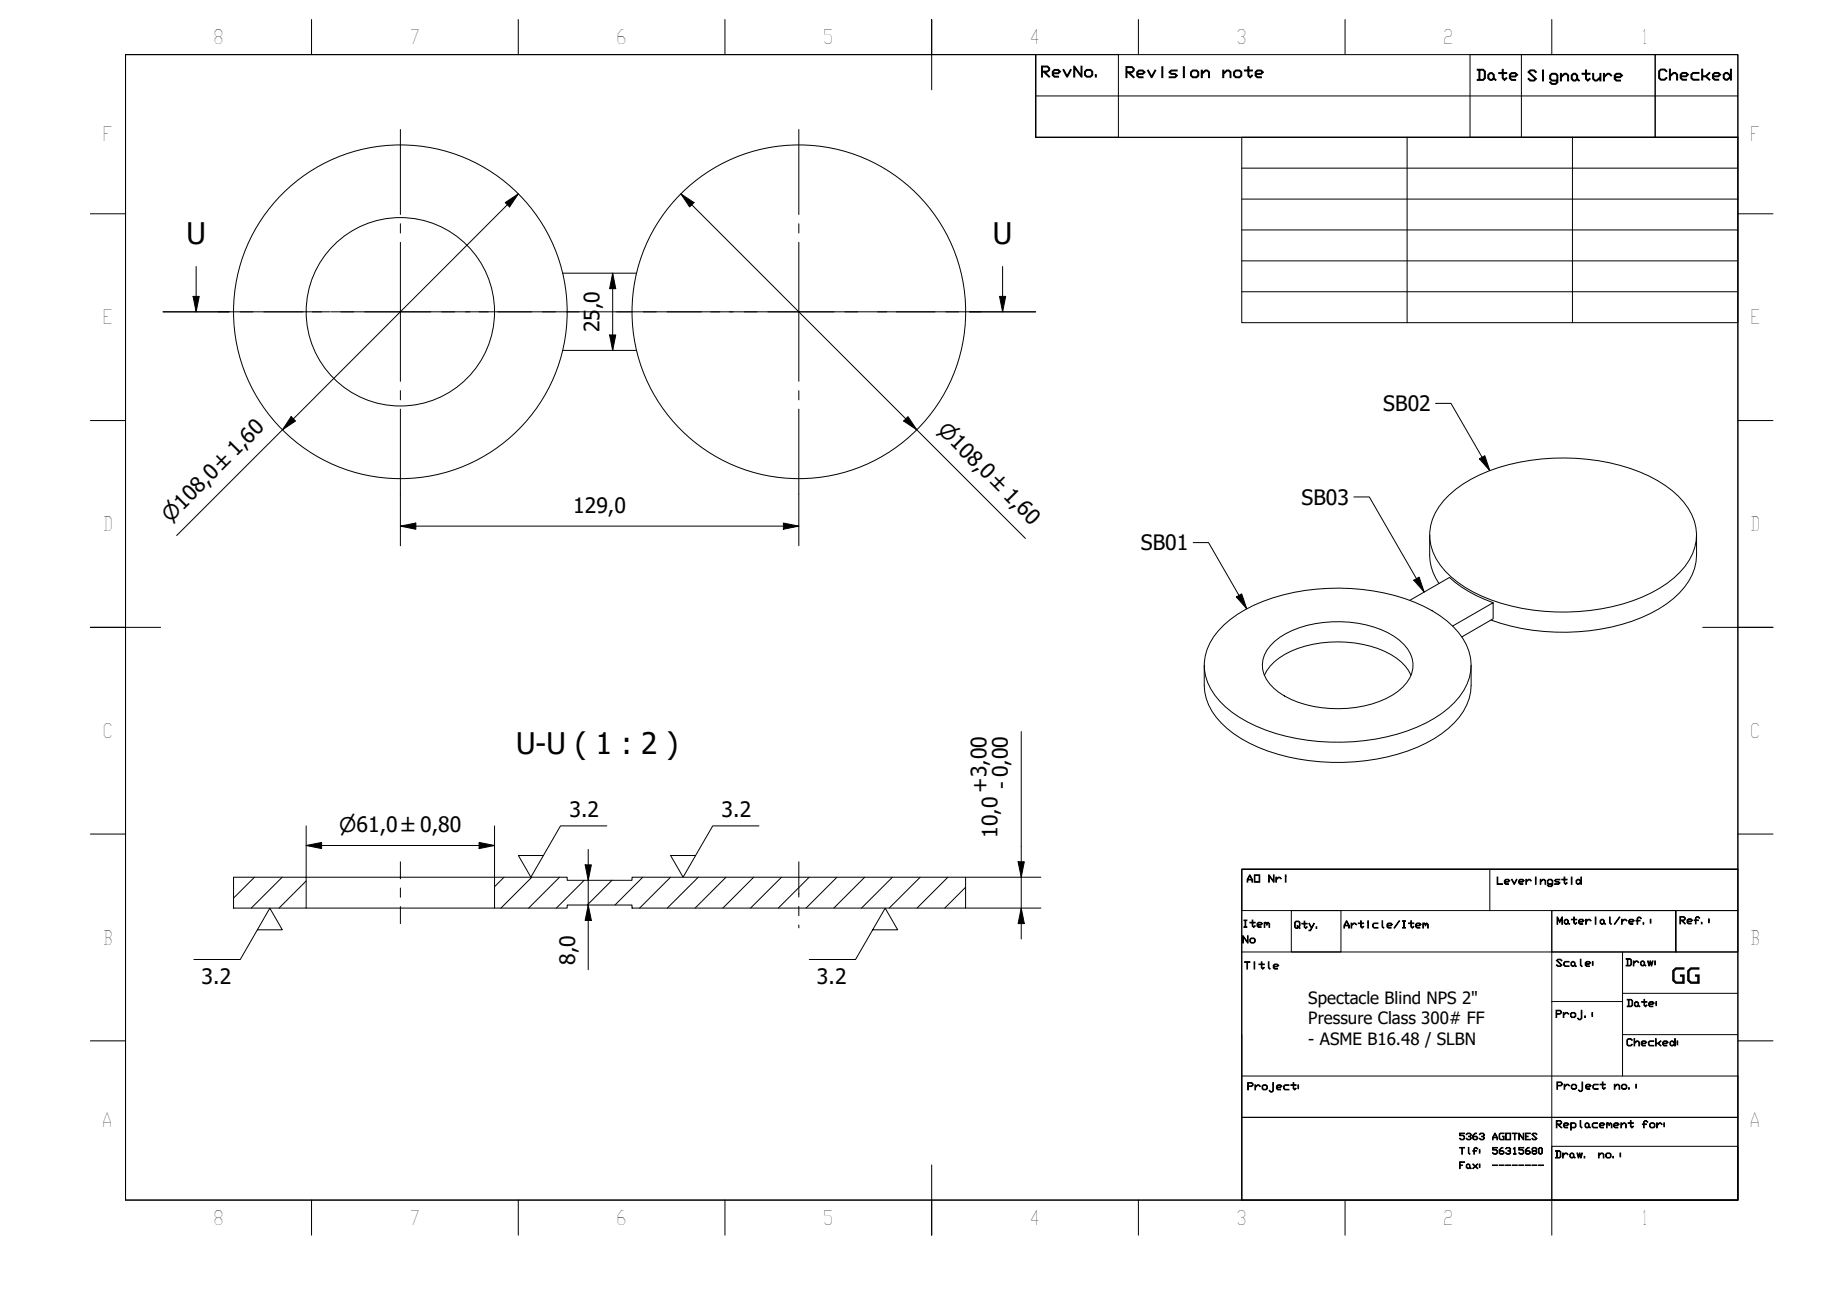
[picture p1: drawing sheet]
<svg xmlns="http://www.w3.org/2000/svg" width="297mm" height="210mm" viewBox="0 0 297 210" stroke-linecap="round" stroke-linejoin="round" font-family="sans-serif">
<!-- layer: Hatch (ISO) -->
<g fill="none" stroke="#000" stroke-width=".16">
<path d="M41.2 142l-3.4 3.3M45.7 142l-5 5M49.6 142.6l-4.4 4.4M81.6 142l-1.5 1.5M86.1 142l-5 5M90.6 142l-5 5M94.6 142.5l-4.5 4.5M99.1 142.5l-4 4M104 142l-4.5 4.5M108.5 142l-5 5M113 142l-5 5M117.5 142l-5 5"/>
<path d="M122 142l-5 5M126.5 142l-5 5M131 142l-5 5M135.5 142l-5 5M140 142l-5 5M144.5 142l-5 5M148.9 142l-5 5M153.4 142l-5 5M156.3 143.6l-3.4 3.4"/>
</g>
<!-- layer: Visible (ISO) -->
<g fill="none" stroke="#000" stroke-width=".16">
<path d="M91.1 56.7h11.9M91.1 44.2h11.9M228.2 97.2l6.4-3.7a20.6 20.6 0 0 0 7.1 4M231.4 86.6a12.7 12.7 0 0 0 .6 6l.9 1.8M234.6 80.1a23.9 23.9 0 0 1 13.1-5.6 33.2 33.2 0 0 1 20.6 3.3 11.6 11.6 0 0 1 6.2 7.6 8.8 8.8 0 0 1-3.5 8.1 26.9 26.9 0 0 1-15.4 5.5 32 32 0 0 1-18.5-4 11.8 11.8 0 0 1-5.5-6.7 8.4 8.4 0 0 1 3-8.2zM274.6 86.6v3.3a9.2 9.2 0 0 1-3.7 7 27 27 0 0 1-15.4 5.3 34.5 34.5 0 0 1-14.1-1.9M194.9 107.7a12.2 12.2 0 0 0 .7 6.4 14.9 14.9 0 0 0 8.1 6.8 34.6 34.6 0 0 0 27.1-.6 12.9 12.9 0 0 0 7-7.3l.3-2.1v-3.2M198.1 101.1a23.3 23.3 0 0 1 11.4-5.2 34.6 34.6 0 0 1 20.9 2.2 13.3 13.3 0 0 1 7.4 7.3 8.1 8.1 0 0 1-2.4 8.3 21.9 21.9 0 0 1-10.9 5.5 34.4 34.4 0 0 1-22.6-2.4 12.4 12.4 0 0 1-6.8-7.4 8.5 8.5 0 0 1 3-8.3zM204.7 109.3a8.6 8.6 0 0 1 5.4-4.4 19.4 19.4 0 0 1 15 1 7.6 7.6 0 0 1 3.3 3.4M205.7 104.5a13.5 13.5 0 0 1 8.6-3.8 18.2 18.2 0 0 1 11.3 2.3 5.7 5.7 0 0 1 3.1 5.2 6.3 6.3 0 0 1-3.3 4.3 19 19 0 0 1-17.5 .1 6.2 6.2 0 0 1-3.6-5 4.8 4.8 0 0 1 1.4-3.1zM235.1 101.3l6.6-3.8v2.6l-5.1 3M37.8 142h11.8v5h-11.8z"/>
<path d="M49.6 147h30.5M49.6 142h30.5M80.1 142h11.7v.5h10.5v-.5h54v5h-54v-.5h-10.5v.5h-11.7z"/>
<circle cx="64.8" cy="50.5" r="27"/>
<circle cx="64.8" cy="50.5" r="15.2"/>
<circle cx="129.3" cy="50.5" r="27"/>
</g>
<!-- layer: Section Line (ISO) -->
<g fill="none" stroke="#000" stroke-width=".16">
<path d="M26.4 50.5h10.7M31.3 48h.9l-.5 2.5zM31.7 43.1v7.4M38.9 50.5h2.1M42.7 50.5h10.7M55.2 50.5h2.1M59 50.5h10.7M71.5 50.5h2.1M75.3 50.5h10.8M87.8 50.5h2.1M91.7 50.5h10.7M104.1 50.5h2.1"/>
<path d="M108 50.5h10.7M120.4 50.5h2.2M124.3 50.5h10.7M136.8 50.5h2.1M140.6 50.5h10.7M153.1 50.5h2.1M156.9 50.5h10.8M161.8 48h1l-.5 2.5zM162.3 43.1v7.4"/>
</g>
<path d="M31.3 48h.9l-.5 2.5zM161.8 48h1l-.5 2.5z" fill="#000"/>
<!-- layer: BOXES -->
<g fill="none" stroke="#000" stroke-width=".16">
<path d="M167.7 8.8v6.7h113.6M167.7 15.5v6.7h113.6M167.7 8.8h13.3v13.4h-13.3zM238 8.8h29.9v13.4h-29.9zM246.3 8.8v13.4M267.9 8.8h13.4v13.4h-13.4zM201 140.7h80.3h-80.3v6.7h80.3v-6.7v53.5h-80.3zM201 154.1h80.3M209 147.4h8.1v6.7h-8.1zM241.2 140.7v6.7M251.2 147.4h20.1v6.7v-6.7h10v6.7h-30.1zM251.2 147.4v46.8v-8.7h30.1v8.7"/>
<path d="M262.6 154.1v8h-11.4M201 174.1h80.3v6.7h-80.3v13.4M201 167.4v13.4h80.3v13.4M262.6 162.1v12M262.6 160.8h18.7M262.6 167.4h18.7M201 194.2h80.3"/>
</g>
<!-- layer: BORDER -->
<g fill="none" stroke="#000" stroke-width=".16">
<path d="M20.3 8.8h261v185.4h-261zM50.4 3.2v5.6M83.9 3.2v5.6M117.3 3.2v5.6M150.8 3.1v11.4M184.3 3.2v5.6M217.7 3.2v5.6M251.2 3.2v5.6M14.6 34.6h5.7M281.3 34.6h5.7M14.6 68.1h5.7M281.3 68.1h5.7"/>
<path d="M14.6 101.5h11.4M275.6 101.5h11.4M14.6 135h5.7M281.3 135h5.7M14.6 168.4h5.7M281.3 168.4h5.7M50.4 194.2v5.7M83.9 194.2v5.7M117.3 194.2v5.7M150.8 188.5v11.4M184.3 194.2v5.7M217.7 194.2v5.7"/>
<path d="M251.2 194.2v5.7"/>
</g>
<!-- layer: 0 -->
<path d="M20.3 8.8h147.4v13.4h113.6v118.5h-80.3v53.5h-180.7zM201 22.2h80.3v30h-80.3zM201 27.2h80.3M201 32.2h80.3M201 37.2h80.3M227.8 22.2v30M254.5 22.2v30M201 42.2h80.3M201 47.2h80.3" fill="none" stroke="#000" stroke-width=".16"/>
<!-- layer: Center Mark (ISO) -->
<g fill="none" stroke="#000" stroke-width=".16">
<path d="M64.8 21v13.7M64.8 36.2v1.5M64.8 39.2v22.5M129.3 21v13.7M129.3 36.2v1.5M129.3 39.2v22.5M35.3 50.5h13.8M50.6 50.5h1.5M53.6 50.5h22.5M77.6 50.5h1.5M80.6 50.5h13.1M99.8 50.5h13.8"/>
<path d="M115.1 50.5h1.5M118.1 50.5h22.5M142.1 50.5h1.5M145.1 50.5h13.7M64.8 63.2v1.5M64.8 66.2v13.8M129.3 63.2v1.5M129.3 66.2v13.8"/>
</g>
<!-- layer: Dimension (ISO) -->
<g fill="none" stroke="#000" stroke-width=".16">
<path d="M81.8 32.8l2.1-1.4-1.4 2.1zM83.9 31.4l-55.3 55.3M110.2 31.4l2.1 1.4-.7 .7zM110.2 31.4l55.8 55.7M98.7 54.2h1l-.5 2.5zM99.2 44.2l.5 2.5h-1zM99.2 44.2v12.5M47.1 67.4l.7 .7-2.1 1.5zM64.8 80v8.3M129.3 80v8.3M147 67.4l1.4 2.2-2.1-1.5zM64.8 85.1l2.5-.5v1.1z"/>
<path d="M64.8 85.1h64.5M126.8 84.6l2.5 .5-2.5 .6zM165.3 118.4v33.6M49.6 136.8l2.5-.5v1zM49.6 136.8h30.5M49.6 133.7v8.3M77.6 136.3l2.5 .5-2.5 .5zM80.1 133.7v8.3M94.7 140h1l-.5 2.5zM95.2 137.5v19.4M164.8 139.5h1l-.5 2.5zM95.2 146.5l.5 2.5h-1z"/>
<path d="M156.3 142h12.2M156.3 147h12.2M165.3 147l.5 2.5h-1z"/>
</g>
<g fill="#000">
<path d="M81.8 32.8l2.1-1.4-1.4 2.1zM110.2 31.4l2.1 1.4-.7 .7zM98.7 54.2h1l-.5 2.5zM99.2 44.2l.5 2.5h-1zM47.1 67.4l.7 .7-2.1 1.5zM147 67.4l1.4 2.2-2.1-1.5zM64.8 85.1l2.5-.5v1.1zM126.8 84.6l2.5 .5-2.5 .6zM49.6 136.8l2.5-.5v1zM77.6 136.3l2.5 .5-2.5 .5zM94.7 140h1l-.5 2.5zM164.8 139.5h1l-.5 2.5z"/>
<path d="M95.2 146.5l.5 2.5h-1zM165.3 147l.5 2.5h-1z"/>
</g>
<!-- layer: Centerline (ISO) -->
<path d="M64.8 139.5v2.7M129.3 139.5v5.7M64.8 143.7v1.5M64.8 146.7v2.8M129.3 146.7v1.5M129.3 149.7v.5" fill="none" stroke="#000" stroke-width=".16"/>
<!-- layer: Symbol (ISO) -->
<path d="M232.4 65.3h2.5l6.3 10.9M239.5 74.3l.8-.6 .9 2.5zM193.1 87.8h2.5l6.2 10.7M200.1 96.6l.9-.5 .8 2.4zM219.1 80.4h2.6l8.8 15.4M228.9 93.9l.8-.5 .8 2.4zM98.2 133.7h-7.5l-4.8 8.3-2-3.5h4.1M122.9 133.7h-7.5l-4.8 8.3-2-3.5h4M41.7 150.5h4l-2-3.5-4.8 8.3h-7.5M141.3 150.5h4l-2-3.5-4.8 8.3h-7.5" fill="none" stroke="#000" stroke-width=".16"/>
<path d="M239.5 74.3l.8-.6 .9 2.5zM200.1 96.6l.9-.5 .8 2.4zM228.9 93.9l.8-.5 .8 2.4z" fill="#000"/>
<g font-size="4.8">
<text x="30.2" y="39.6">U</text>
<text x="160.7" y="39.6">U</text>
<text x="83.6" y="122">U-U ( 1 : 2 )</text>
</g>
<g font-size="3.4">
<text x="97" y="53.8" transform="rotate(-90 97 53.8)">25</text>
<text x="97" y="50" transform="rotate(-90 97 50)">,0</text>
<text x="223.9" y="66.5">SB02</text>
<text x="92.8" y="83">129,0</text>
<text x="210.7" y="81.7">SB03</text>
<text x="184.7" y="89.1">SB01</text>
<text x="159.8" y="128.3" transform="rotate(-90 159.8 128.3)">+3,00</text>
<text x="163.3" y="127.7" transform="rotate(-90 163.3 127.7)">- 0,00</text>
<text x="92.2" y="132.2">3.2</text>
<text x="116.8" y="132.2">3.2</text>
<text x="161.4" y="135.6" transform="rotate(-90 161.4 135.6)">10,0</text>
<text x="32.6" y="159.3">3.2</text>
<text x="93.1" y="156.2" transform="rotate(-90 93.1 156.2)">8,0</text>
<text x="132.2" y="159.3">3.2</text>
<text x="270.5" y="159.1">GG</text>
</g>
<g font-size="3.3">
<text x="151.6" y="69.8" transform="rotate(45 151.6 69.8)">⌀108,0 ±1,60</text>
<text x="27.6" y="84.6" transform="rotate(-45 27.6 84.6)">⌀108,0 ±1,60</text>
<text x="54.9" y="134.7">⌀61,0 ±0,80</text>
</g>
<g font-size="3.2">
<text x="34.5" y="7.1">8</text>
<text x="66.3" y="7.1">7</text>
<text x="99.7" y="7.1">6</text>
<text x="133.2" y="7.1">5</text>
<text x="166.6" y="7.2">4</text>
<text x="200.1" y="7.1">3</text>
<text x="233.6" y="7.1">2</text>
<text x="265.6" y="7.1">1</text>
<text x="16.6" y="22.9">F</text>
<text x="283.3" y="22.9">F</text>
<text x="16.6" y="52.5">E</text>
<text x="283.3" y="52.5">E</text>
<text x="16.6" y="85.9">D</text>
<text x="283.3" y="85.9">D</text>
<text x="16.6" y="119.4">C</text>
<text x="283.3" y="119.4">C</text>
<text x="16.6" y="152.9">B</text>
<text x="283.3" y="152.9">B</text>
<text x="16.5" y="182.4">A</text>
<text x="283.2" y="182.4">A</text>
<text x="34.5" y="198.2">8</text>
<text x="66.3" y="198.2">7</text>
<text x="99.7" y="198.2">6</text>
<text x="133.2" y="198.2">5</text>
<text x="166.6" y="198.3">4</text>
<text x="200.1" y="198.2">3</text>
<text x="233.6" y="198.2">2</text>
<text x="265.6" y="198.2">1</text>
</g>
<g font-size="2.7">
<text x="211.8" y="162.5">Spectacle Blind NPS 2&quot;</text>
<text x="211.8" y="165.7">Pressure Class 300# FF</text>
<text x="211.8" y="169">- ASME B16.48 / SLBN</text>
</g>
<g font-size="2.4">
<text x="168.4" y="12.4">RevNo.</text>
<text x="182" y="12.5">Revision</text>
<text x="197.7" y="12.5">note</text>
<text x="238.9" y="13">Date</text>
<text x="247.1" y="13.1">Signature</text>
<text x="268.3" y="12.9">Checked</text>
</g>
<g font-size="1.6">
<text x="201.7" y="142.8">AO</text>
<text x="205.2" y="142.8">Nri</text>
<text x="242.2" y="143.1">Leveringstid</text>
<text x="251.9" y="149.6">Material/ref.:</text>
<text x="271.8" y="149.5">Ref.:</text>
<text x="201" y="150.1">Item</text>
<text x="201" y="152.6">No</text>
<text x="209.4" y="150.2">Qty.</text>
<text x="217.4" y="150.2">Article/Item</text>
<text x="201.3" y="156.8">Title</text>
<text x="251.8" y="156.4">Scale:</text>
<text x="263.1" y="156.3">Draw:</text>
<text x="251.7" y="164.7">Proj.:</text>
<text x="263.2" y="162.9">Date:</text>
<text x="263.2" y="169.3">Checked:</text>
<text x="201.8" y="176.4">Project:</text>
<text x="251.9" y="176.3">Project</text>
<text x="261.2" y="176.3">no.:</text>
<text x="251.8" y="182.5">Replacement</text>
<text x="265.7" y="182.5">for:</text>
<text x="251.6" y="187.4">Draw.</text>
<text x="258.6" y="187.4">no.:</text>
</g>
<g font-size="1.5">
<text x="236.1" y="184.4">5363 AGOTNES</text>
<text x="236.1" y="186.8">Tlf: 56315680</text>
<text x="236.1" y="189.1">Fax: --------</text>
</g>
</svg>
